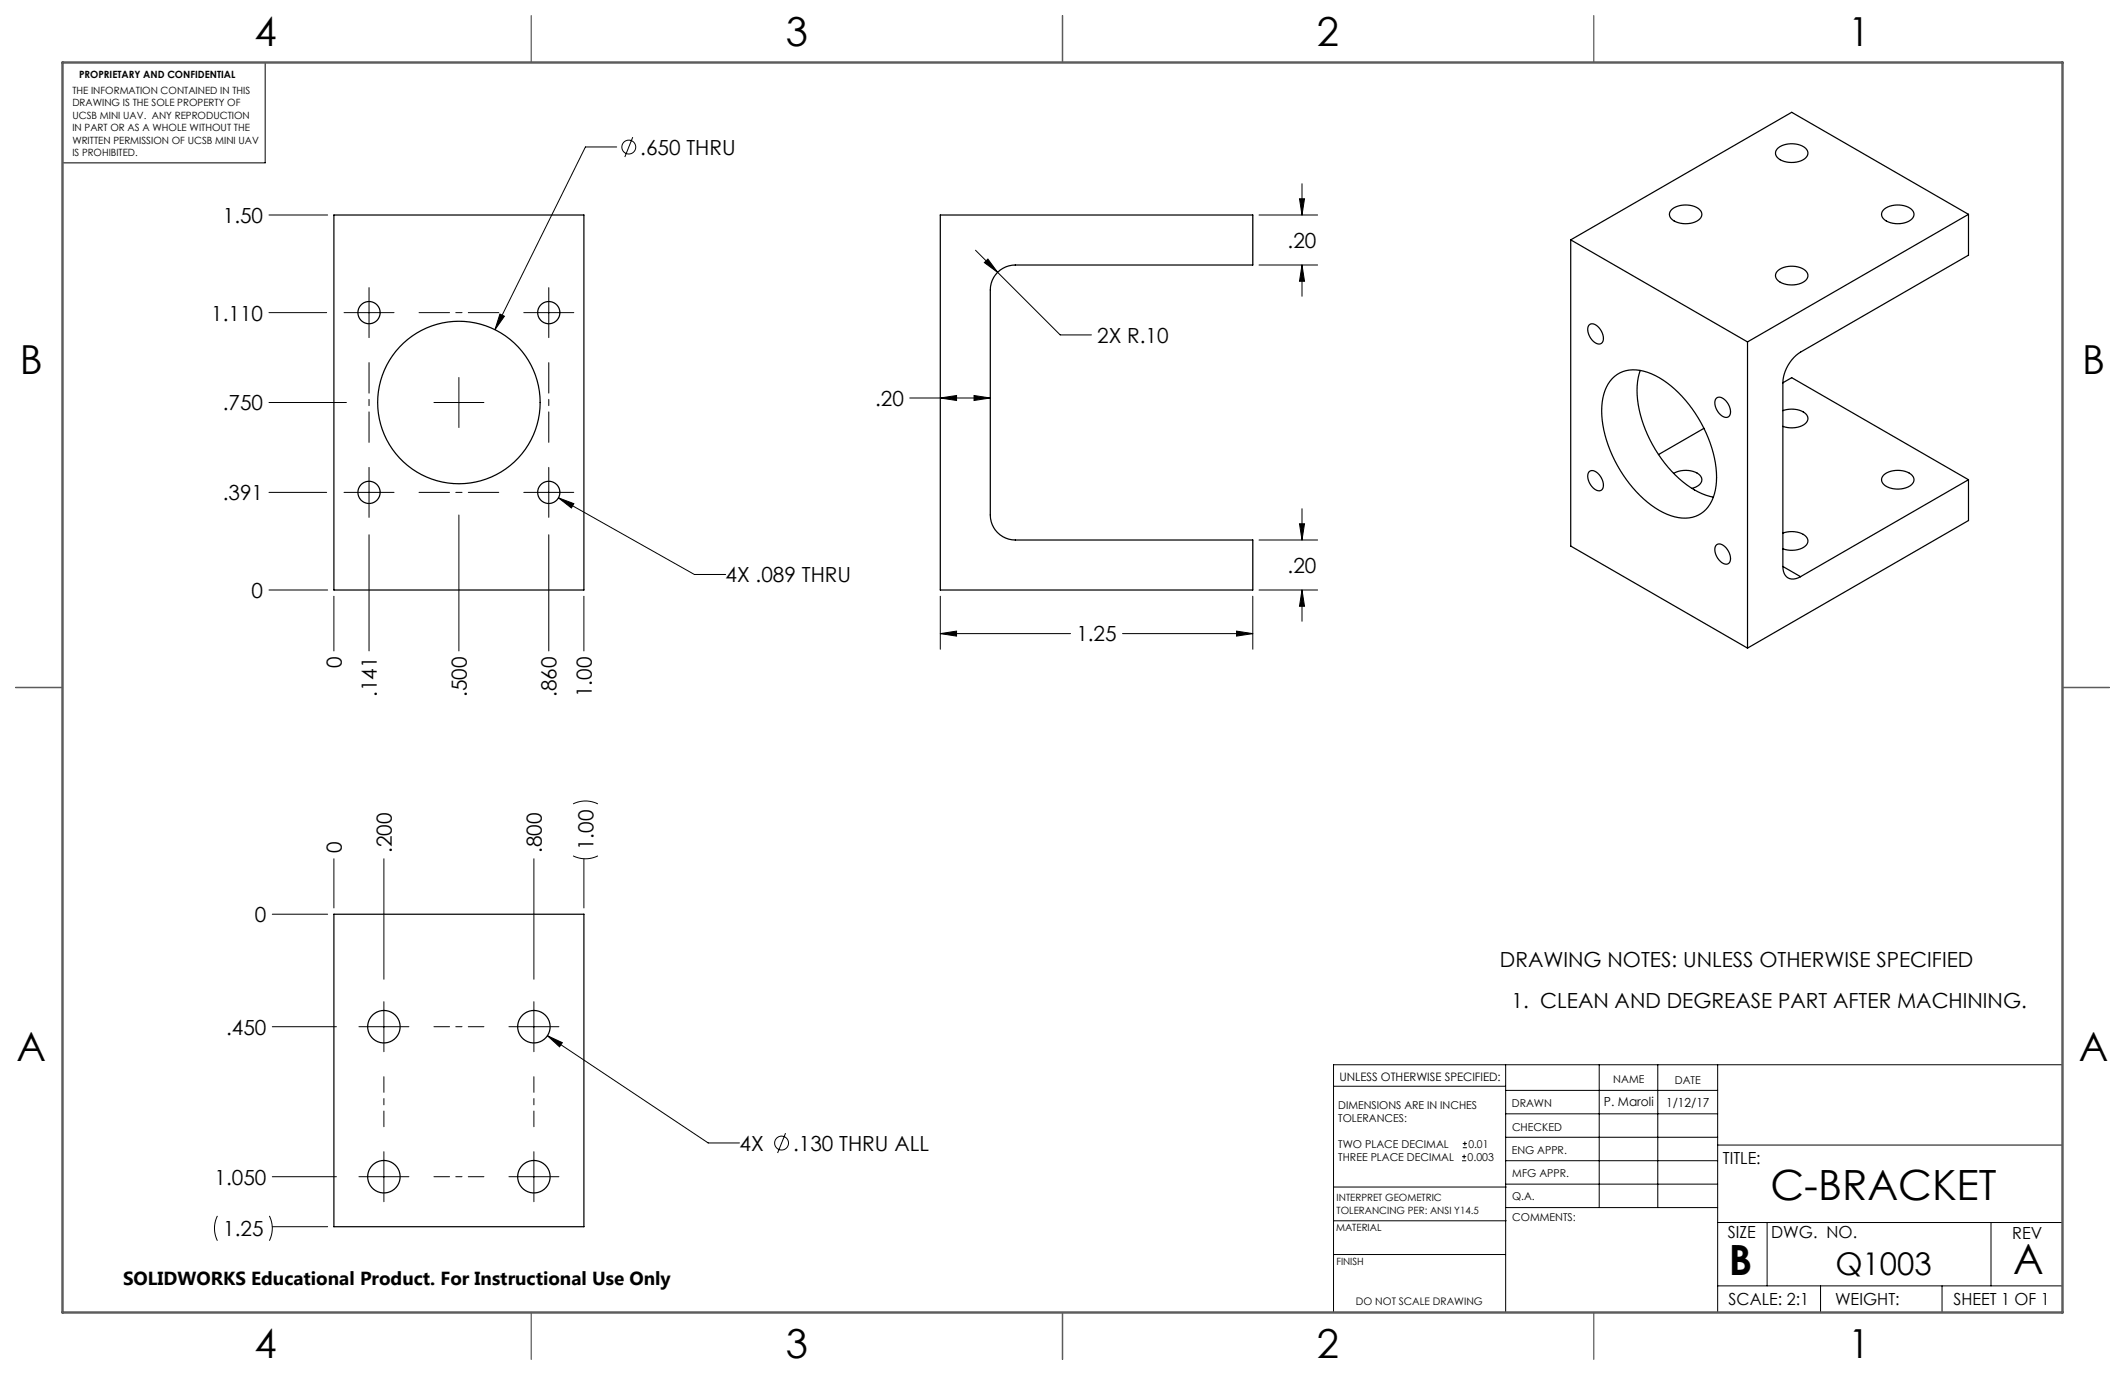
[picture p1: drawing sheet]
<svg xmlns="http://www.w3.org/2000/svg" width="432mm" height="279mm" viewBox="0 0 432 279" stroke-linecap="round" stroke-linejoin="round" font-family="sans-serif">
<g fill="none" stroke="#000" stroke-width=".2">
<path d="M53.9 12.7v20.4h-41.2M125.3 29.9h-6.3l-18.4 37.1M128.6 27.9l-1.6 4M264.6 37.3v6.4M54.7 43.7h11.9M75 58.4v10.2M111.5 58.4v10.2M198.2 50.8l17.2 17.3h6.4M200 53.4l.7-.8 2 2.7zM255.8 43.7h11.9M255.8 53.9h11.9M264.1 40.4h1l-.5 3.3z"/>
<path d="M264.6 53.9l.5 3.3h-1zM264.6 53.9v6.3M54.7 63.5h11.7M69.9 63.5h10.2M93.2 76.7v10.2M101.6 63.8l.9 .5-1.9 2.7zM106.4 63.5h10.2M54.7 81.8h15.7M75 95v10.1M88.2 81.8h10.1M111.5 95v10.1M184.9 80.9h16.3"/>
<path d="M191.1 80.9l3.3-.5v1zM197.9 80.4l3.3 .5-3.3 .5zM54.7 100.1h11.7M54.7 119.9h11.9M69.9 100.1h10.2M75 108.7v23.6M93.2 104.7v27.6M106.4 100.1h10.2M111.5 108.7v23.6M113.5 101.2l3.1 1.1-.5 .9zM113.5 101.2l27.6 15.5h6.4M255.8 119.9h11.9"/>
<path d="M255.8 109.7h11.9M264.1 106.4h1l-.5 3.3zM264.6 119.9l.5 3.3h-1zM264.6 103.4v6.3M264.6 119.9v6.3M67.8 121.2v11.1M118.6 121.2v11.1M191.1 128.7l3.3-.5v1.1zM191.1 121.2v10.7M191.1 128.7h26.4M228.1 128.7h26.5M251.3 128.2l3.3 .5-3.3 .6z"/>
<path d="M254.6 121.2v10.7M67.8 174.5v10M78 174.5v24.5M108.5 174.5v24.5M116.5 173.9a5.6 5.6 0 0 0 5 0M116.5 163.4a5.6 5.6 0 0 1 5 0M118.6 174.5v10M55.3 185.8h11.3M55.3 208.6h13.1M72.9 208.6h10.2M78 203.5v10.2M103.4 208.6h10.2"/>
<path d="M108.5 203.5v10.2M111.2 210.5l3.1 1.4-.6 .8zM111.2 210.5l32.7 21.7h6.4M305.9 216.4v50.3M325 216.4v29M336.9 216.4v29M349 216.4v50.3M419.1 216.4h-148.1v50.3M55.3 239.1h13.1M72.9 239.1h10.2M78 234v10.2M103.4 239.1h10.2"/>
<path d="M108.5 234v10.2M159.6 230.3l-1.6 4M271 220.7h34.9M297.1 235.9h.8M297.1 235h.8M297.2 233.2h.9M297.2 232.4h.9M297.5 234.6v.8M297.7 232v.8M305.9 235.9h43.1M305.9 231.1h43.1M305.9 226.3h43.1"/>
<path d="M305.9 221.6h43.1M349 232.7h70.1M44.2 247.1a5.6 5.6 0 0 0 0 5M54.7 247.1a5.6 5.6 0 0 1 0 5M55.3 249.3h11.3M271 254.9h34.9M271 248.1h35.1M271 241.2h35.1M305.9 240.6h43.1M306.1 245.4h42.9M349 248.4h70.1M359.1 248.4v12.9"/>
<path d="M404.6 248.4v12.9M349 261.3h70.1M369.9 261.3v5.4M394.6 261.3v5.4"/>
<circle cx="127.8" cy="29.9" r="1.41"/>
<circle cx="158.8" cy="232.3" r="1.41"/>
</g>
<path d="M85.1 63.5h16.3M75 89.9v-16.2M111.5 89.9v-16.2M85.1 100.1h16.3" fill="none" stroke="#000" stroke-width=".2" stroke-dasharray="15.2 1.3 1.3 1.3" stroke-dashoffset="9"/>
<path d="M88.2 208.6h10.1M78 228.9v-10.1M88.2 239.1h10.1M108.5 228.9v-10.1" fill="none" stroke="#000" stroke-width=".2" stroke-dasharray="15.2 1.3 1.3 1.3" stroke-dashoffset="12.1"/>
<g fill="none" stroke="#000" stroke-width=".25">
<path d="M215.9 3.2v9.5M361.3 30a4.7 4.7 0 0 1 5.8 .4 1.41 1.41 0 0 1-.8 2.1 4.6 4.6 0 0 1-5.4-.8 1.26 1.26 0 0 1 .4-1.7zM67.8 43.7h50.8v76.2h-50.8zM191.1 43.7h63.5v10.2h-48.3a5.1 5.1 0 0 0-5.1 5v45.8a5.1 5.1 0 0 0 5.1 5h48.3v10.2h-63.5zM319.2 48.7v62.3l35.9 20.7M319.2 48.7l35.9 20.8M339.8 42.5a4.7 4.7 0 0 1 5.8 .3 1.41 1.41 0 0 1-.8 2.2 4.6 4.6 0 0 1-5.4-.8 1.26 1.26 0 0 1 .4-1.7zM361.3 54.9a4.7 4.7 0 0 1 5.8 .4 1.41 1.41 0 0 1-.8 2.1 4.6 4.6 0 0 1-5.4-.8 1.26 1.26 0 0 1 .4-1.7zM382.9 42.5a4.7 4.7 0 0 1 5.8 .3 1.41 1.41 0 0 1-.8 2.2 4.6 4.6 0 0 1-5.4-.8 1.26 1.26 0 0 1 .4-1.7zM400 43.6v8.3l-34.1 19.7a7.9 7.9 0 0 0-3.6 6.2M400 43.6l-44.9 25.9M400 43.6l-35.9-20.8-44.9 25.9"/>
<path d="M322.9 66.1a1.38 1.38 0 0 1 2 .5 2.42 2.42 0 0 1 .5 3.2 1.77 1.77 0 0 1-2.1-1 2.52 2.52 0 0 1-.4-2.7zM327.6 76.9a6.8 6.8 0 0 1 7.9-1 23.9 23.9 0 0 1 11.6 13.1 17.8 17.8 0 0 1 1 12.1 6.1 6.1 0 0 1-7.8 3.9 19.7 19.7 0 0 1-10.5-8.6 23.4 23.4 0 0 1-4.2-14.7l.3-1.6 .5-1.4zM333.3 75.3a18.3 18.3 0 0 0 1.5 13 23.6 23.6 0 0 0 11.1 12l2.3 .7M355.1 69.5v62.2M362.3 77.8v37.3M362.3 77.8l1.8-1.1 35.9 20.8M322.9 95.9a1.38 1.38 0 0 1 2 .5 2.42 2.42 0 0 1 .5 3.2 1.77 1.77 0 0 1-2.1-1 2.52 2.52 0 0 1-.4-2.7zM340.1 96.2a4.6 4.6 0 0 1 5.5 .7 1.51 1.51 0 0 1-1 2.1l-.8 .2M346.2 87l-9.2 5.4M348.7 81a1.38 1.38 0 0 1 2.1 .5 2.42 2.42 0 0 1 .4 3.2 1.77 1.77 0 0 1-2.1-1 2.52 2.52 0 0 1-.4-2.7zM362.3 83.4a4.5 4.5 0 0 1 4.9 1 1.51 1.51 0 0 1-1.1 2.1 5.3 5.3 0 0 1-3.8 .1M382.8 96.5a4.7 4.7 0 0 1 5.8 .1 1.44 1.44 0 0 1-.9 2.4 4.7 4.7 0 0 1-5.1-.8 1.22 1.22 0 0 1 .2-1.7z"/>
<path d="M400 97.5v8.3l-44.9 25.9M400 97.5l-34.1 19.7M348.7 110.8a1.38 1.38 0 0 1 2.1 .5 2.42 2.42 0 0 1 .4 3.2 1.77 1.77 0 0 1-2.1-1 2.52 2.52 0 0 1-.4-2.7zM362.3 115.1a2.19 2.19 0 0 0 1 2.3 2.19 2.19 0 0 0 2.6-.2M362.3 108.3a4.5 4.5 0 0 1 4.9 1 1.51 1.51 0 0 1-1.1 2.1 5.3 5.3 0 0 1-3.8 .1M362.3 115.1l3.6 2.1M3.2 139.7h9.5M419.1 139.7h9.5M67.8 185.8h50.8v63.5h-50.8zM215.9 266.7v9.5"/>
<circle cx="75" cy="63.5" r="2.26"/>
<circle cx="111.5" cy="63.5" r="2.26"/>
<circle cx="93.2" cy="81.8" r="16.5"/>
<circle cx="75" cy="100.1" r="2.26"/>
<circle cx="111.5" cy="100.1" r="2.26"/>
<circle cx="78" cy="208.6" r="3.3"/>
<circle cx="108.5" cy="208.6" r="3.3"/>
<circle cx="78" cy="239.1" r="3.3"/>
<circle cx="108.5" cy="239.1" r="3.3"/>
</g>
<path d="M107.9 3.2v9.5M215.9 3.2v9.5M323.8 3.2v9.5M3.2 139.7h9.5M419.1 139.7h9.5M107.9 266.7v9.5M215.9 266.7v9.5M323.8 266.7v9.5" fill="none" stroke="#5c5c5c" stroke-width=".25"/>
<path d="M12.7 12.7h406.4v254h-406.4z" fill="none" stroke="#5c5c5c" stroke-width=".5"/>
<path d="M113.5 101.2l2.6 2 .5-.9zM101.6 63.8l-1 3.2 1.9-2.7zM191.1 128.7l3.3-.5v1.1zM251.3 128.2l3.3 .5-3.3 .6zM264.6 53.9l.5 3.3h-1zM264.1 40.4h1l-.5 3.3zM264.6 119.9l.5 3.3h-1zM264.1 106.4h1l-.5 3.3zM191.1 80.9l3.3-.5v1zM197.9 80.4l3.3 .5-3.3 .5zM200 53.4l2.7 1.9-2-2.7zM111.2 210.5l2.5 2.2 .6-.8z" fill="#000"/>
<g font-size="8.5">
<text x="359.8" y="243.8">C-BRACKET</text>
<text x="351.3" y="259">B</text>
<text x="409.1" y="258.9">A</text>
</g>
<g font-size="8.1">
<text x="51.7" y="9.3">4</text>
<text x="159.7" y="9.3">3</text>
<text x="267.6" y="9.3">2</text>
<text x="375.6" y="9.3">1</text>
<text x="4" y="76">B</text>
<text x="423.1" y="76">B</text>
<text x="3.3" y="215.7">A</text>
<text x="422.4" y="215.7">A</text>
<text x="51.7" y="276">4</text>
<text x="159.7" y="276">3</text>
<text x="267.6" y="276">2</text>
<text x="375.6" y="276">1</text>
</g>
<text font-size="6.3" x="372.9" y="259.1">Q1003</text>
<g font-size="4.2">
<text x="130.1" y="31.4">.650 THRU</text>
<text x="45.3" y="45.3">1.50</text>
<text x="261.6" y="50.4">.20</text>
<text x="42.9" y="65.1">1.110</text>
<text x="223" y="69.7">2X R.10</text>
<text x="45.3" y="83.4">.750</text>
<text x="177.8" y="82.5">.20</text>
<text x="45.3" y="101.7">.391</text>
<text x="147.5" y="118.3">4X .089 THRU</text>
<text x="261.6" y="116.4">.20</text>
<text x="51.1" y="121.5">0</text>
<text x="218.7" y="130.4">1.25</text>
<text x="69.5" y="135.8" transform="rotate(-90 69.5 135.8)">0</text>
<text x="76.6" y="141.7" transform="rotate(-90 76.6 141.7)">.141</text>
<text x="94.9" y="141.7" transform="rotate(-90 94.9 141.7)">.500</text>
<text x="113.1" y="141.7" transform="rotate(-90 113.1 141.7)">.860</text>
<text x="120.3" y="141.7" transform="rotate(-90 120.3 141.7)">1.00</text>
<text x="69.5" y="173.3" transform="rotate(-90 69.5 173.3)">0</text>
<text x="79.6" y="173.3" transform="rotate(-90 79.6 173.3)">.200</text>
<text x="110.1" y="173.3" transform="rotate(-90 110.1 173.3)">.800</text>
<text x="120.6" y="172.7" transform="rotate(-90 120.6 172.7)">1.00</text>
<text x="51.8" y="187.4">0</text>
<text x="304.8" y="196.6">DRAWING NOTES: UNLESS OTHERWISE SPECIFIED</text>
<text x="307.1" y="204.9">1. CLEAN AND DEGREASE PART AFTER MACHINING.</text>
<text x="45.9" y="210.2">.450</text>
<text x="150.3" y="233.8">4X</text>
<text x="161.1" y="233.8">.130 THRU ALL</text>
<text x="43.6" y="240.7">1.050</text>
<text x="45.4" y="251.2">1.25</text>
</g>
<text font-size="3.8" x="25" y="261.1">SOLIDWORKS Educational Product. For Instructional Use Only</text>
<g font-size="3.4">
<text x="350.1" y="236.5">TITLE:</text>
<text x="351.1" y="251.6">SIZE</text>
<text x="359.9" y="251.6">DWG. NO.</text>
<text x="408.9" y="251.7">REV</text>
<text x="351.2" y="265.2">SCALE: 2:1</text>
<text x="372.9" y="265.2">WEIGHT:</text>
<text x="396.9" y="265.2">SHEET 1 OF 1</text>
</g>
<g font-size="2.5">
<text x="325.9" y="224.8">P. Maroli</text>
<text x="338.6" y="224.9">1/12/17</text>
</g>
<text font-size="2.4" x="272.2" y="219.7">UNLESS OTHERWISE SPECIFIED:</text>
<g font-size="2.2">
<text x="327.8" y="220.1">NAME</text>
<text x="340.3" y="220.2">DATE</text>
<text x="271.9" y="225.3">DIMENSIONS ARE IN INCHES</text>
<text x="271.9" y="227.9">TOLERANCES:</text>
<text x="307.2" y="224.9">DRAWN</text>
<text x="271.9" y="233.2">TWO PLACE DECIMAL</text>
<text x="298.4" y="233.2">0.01</text>
<text x="307.3" y="229.8">CHECKED</text>
<text x="271.9" y="235.9">THREE PLACE DECIMAL</text>
<text x="298.2" y="235.9">0.003</text>
<text x="307.2" y="234.5">ENG APPR.</text>
<text x="307.3" y="239.2">MFG APPR.</text>
<text x="307.3" y="243.9">Q.A.</text>
<text x="307.3" y="248.1">COMMENTS:</text>
</g>
<text font-size="2.1" x="275.5" y="265.1">DO NOT SCALE DRAWING</text>
<g font-size="2">
<text x="16.1" y="15.9">PROPRIETARY AND CONFIDENTIAL</text>
<text x="14.7" y="19.1">THE INFORMATION CONTAINED IN THIS</text>
<text x="14.7" y="21.6">DRAWING IS THE SOLE PROPERTY OF</text>
<text x="14.7" y="24.1">UCSB MINI UAV. ANY REPRODUCTION</text>
<text x="14.7" y="26.6">IN PART OR AS A WHOLE WITHOUT THE</text>
<text x="14.7" y="29.2">WRITTEN PERMISSION OF UCSB MINI UAV</text>
<text x="14.7" y="31.7">IS PROHIBITED.</text>
<text x="271.6" y="244.1">INTERPRET GEOMETRIC</text>
<text x="271.5" y="250.2">MATERIAL</text>
<text x="271.6" y="246.6">TOLERANCING PER: ANSI Y14.5</text>
<text x="271.5" y="257">FINISH</text>
</g>
</svg>
